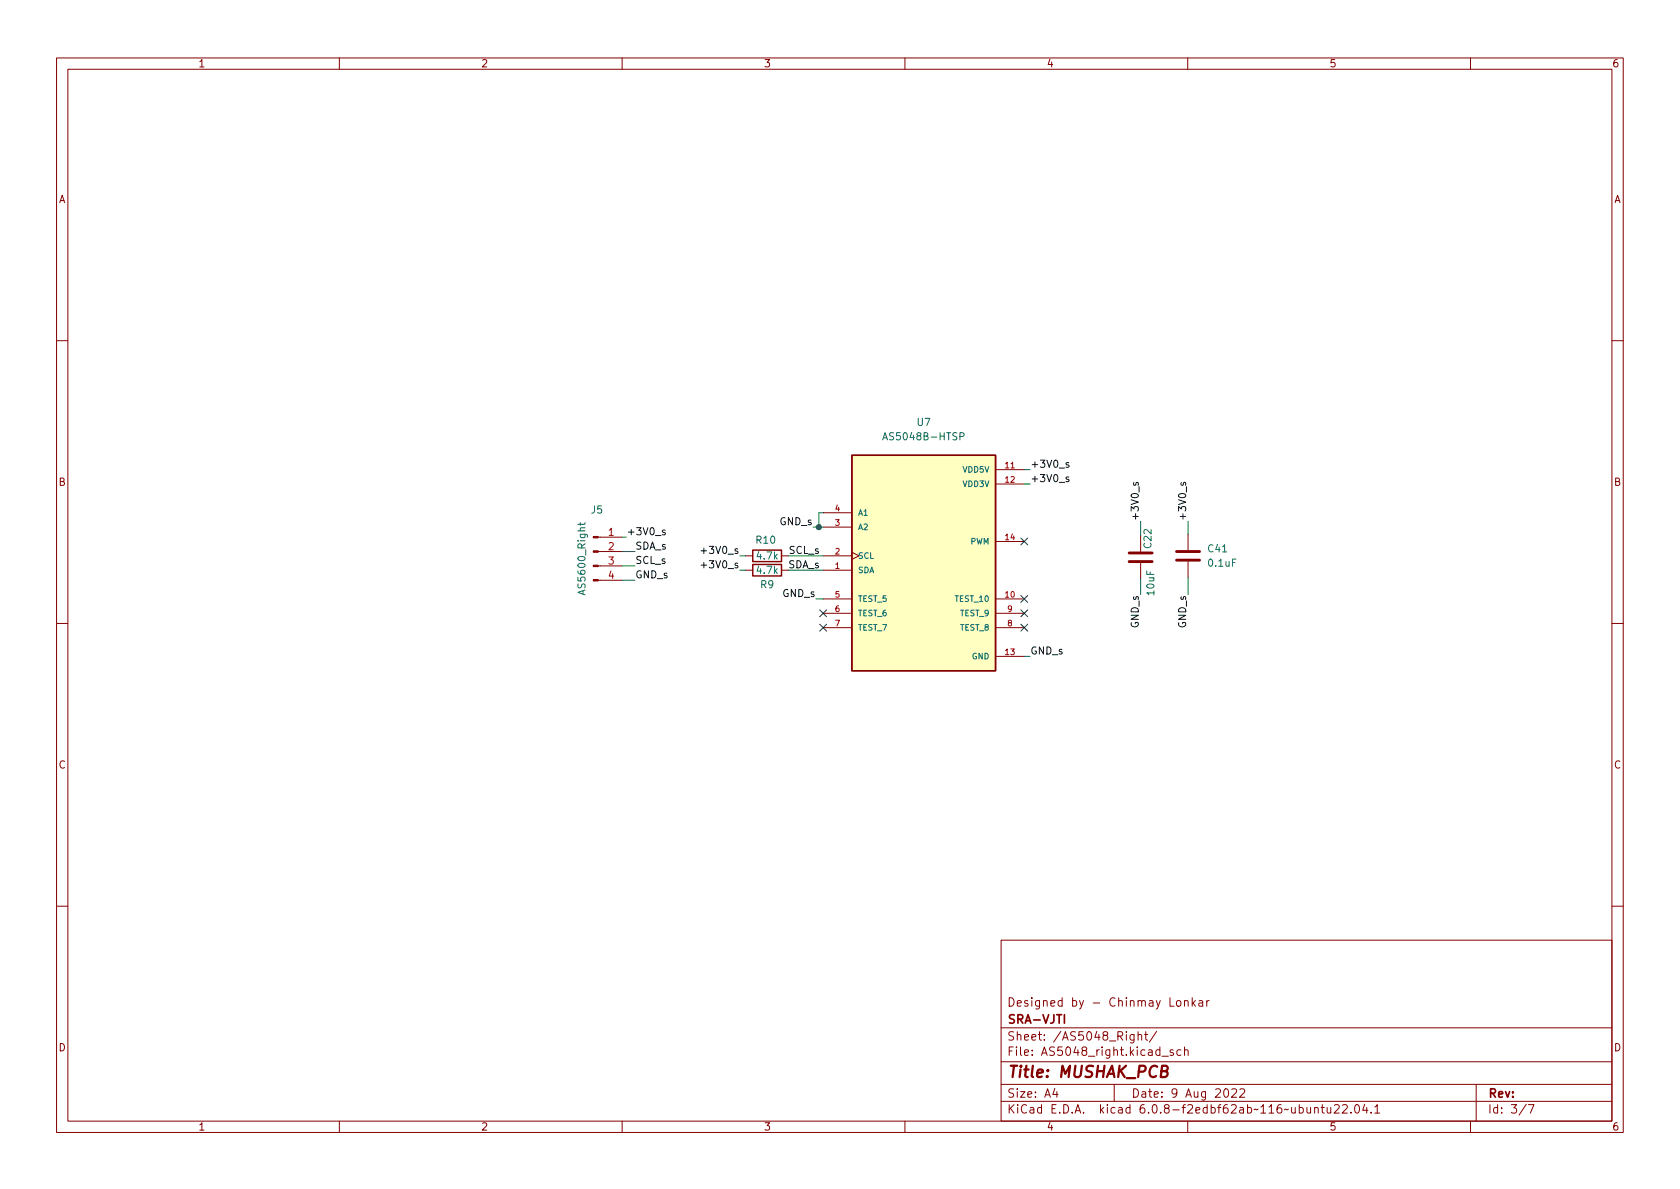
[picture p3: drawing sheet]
<svg xmlns="http://www.w3.org/2000/svg" width="297mm" height="210mm" viewBox="0 0 297 210" stroke-linecap="round" stroke-linejoin="round" font-family="sans-serif">
<g fill="none" stroke="#840000" stroke-width=".18">
<path d="M10 10.2h277v190.1h-277zM12 12.2h273v186.1h-273zM60 10.2v2M110 10.2v2M160 10.2v2M210 10.2v2M260 10.2v2M10 60.2h2M285 60.2h2M105.8 97.5h4.2M105.8 95h4.2M131.8 98.3h1.3"/>
<path d="M138.2 98.3h1.2M145.5 98.3h5.1M145.5 93.2h5.1M145.5 90.7h5.1M150.6 97.7l1.3 .6-1.3 .6M176 83.1h5.1M176 85.6h5.1M176 95.8h5.1M201.7 94.7v2.8M201.7 99.6v2.8M210.1 94.5v2.8M210.1 99.3v2.8"/>
<path d="M10 110.2h2M105.8 102.6h4.2M105.8 100.1h4.2M131.8 100.8h1.3M138.2 100.8h1.2M145.5 100.8h5.1M145.5 105.9h5.1M145.5 108.5h5.1M145.5 111h5.1M176 105.9h5.1M176 116.1h5.1M176 108.5h5.1"/>
<path d="M176 111h5.1M285 110.2h2M10 160.2h2M177 166.3h108v32h-108zM206.9 176.4v1.5h.7M208.1 177l.4-.1 .3 .3v.4l-.3 .3h-.4l-.1-.3v-.4zM209.4 177.1l.2-.2 .4 .1 .1 .9M209.4 176.9v1M210.8 176.4v1.5M210.9 177.4l.5 .5M211.4 176.9l-.6 .6M212 177h.6v.9"/>
<path d="M212.6 177.3l-.5 .1a.29 .29 0 0 0-.2 .2 .29 .29 0 0 0 .2 .3h.5M213.4 176.9v1M213.8 176.9l-.3 .1-.1 .2M285 160.2h2M60 198.3v2M110 198.3v2M160 198.3v2M177 194.8h108M177 191.8h108M177 187.8h108M177 181.8h108M186.5 192.5l-.4 1h1"/>
<path d="M186.9 193v1M197 191.8v3M200.5 182.9v1.2l-.3 .3h-.3M200.5 183l-.4-.1-.3 .3v.4l.1 .3h.6M201.2 183.1l.2-.2 .4 .1 .1 .9M201.2 182.4v1.5M202.4 182.9h.5M202.6 182.4v1.3l.3 .2M204.5 182.4l-1.3 1.9M205.4 186.8h1.2M207.4 185.7l-.3-.1-.2 .2v.3l.5 .1v.4h-.5M208.8 185.7l-.4-.1-.3 .3v.4l.1 .3h.6"/>
<path d="M209.4 185.8l.2-.2 .4 .1 .1 .9M209.4 185.1v1.5M210 198.3v2M216.5 192.7l.2-.2a.81 .81 0 0 1 .6 .7 .81 .81 0 0 1-.3 .8h-.1a.81 .81 0 0 1-.4-1.3zM217.8 192.7l.6-.2 .2 .2v.3l-.9 1h.9M219.2 192.7l.6-.2 .2 .2 .1 .3-1 1h1M232.4 196l.2-.2 .4 .1 .1 .9M232.4 195.8v1M233.6 195.8h.5M233.8 195.3v1.3l.3 .2M234.6 195.8l.1 1h.4l.2-.1M235.3 195.8v1"/>
<path d="M235.9 195.5l.6-.2 .2 .2 .1 .3-.9 1h.9M237.4 195.5l.5-.2 .2 .2 .1 .3-.9 1h.9M238.9 196.7v.1M239.7 195.4l.2-.1a.81 .81 0 0 1 .5 .7 .81 .81 0 0 1-.3 .8h-.1a.81 .81 0 0 1-.6-.6 .81 .81 0 0 1 .3-.8zM241.3 195.3l-.4 1h1M241.6 195.8v1M242.4 196.7v.1M243.1 195.8l.4-.5v1.5M243.1 196.8h.8M260 198.3v2M261 191.8v6.5M269.9 195.3l-1.3 1.9"/>
<path d="M270.2 195.3h1l-.6 1.5"/>
</g>
<path d="M205.4 189.4l.8-.1a.46 .46 0 0 0 .3-.4 .46 .46 0 0 0-.4-.4h-.6l-.3 2h.8a.53 .53 0 0 0 .4-.5 .53 .53 0 0 0-.4-.6" fill="none" stroke="#840000" stroke-width=".4"/>
<path d="M188.2 179.4v1.5" fill="none" stroke="#840000" stroke-width=".3"/>
<g fill="#840000" stroke="#840000" stroke-width=".18">
<path d="M104.9 102.5h.9v.2h-.9z"/>
<path d="M104.9 99.9h.9v.3h-.9z"/>
<path d="M104.9 97.4h.9v.3h-.9z"/>
<path d="M104.9 94.9h.9v.2h-.9z"/>
</g>
<path d="M156.1 77.8l.4-1.3 .4 1.3M156.2 77.4h.6M169.7 77.2l.6-.1 .2-.2-.1-.3-.7-.1v1.3M102.6 92.4v.5M103.4 92.4l-.1 .3h-1.1" fill="none" stroke="#006464" stroke-width=".18"/>
<path d="M150.6 80.5h25.4v38.1h-25.4z" fill="#ffffc2" stroke="#ffffc2" stroke-width=".18"/>
<path d="M133.1 97.3h5.1v2h-5.1zM133.1 99.8h5.1v2h-5.1zM150.6 80.5h25.4v38.1h-25.4z" fill="none" stroke="#840000" stroke-width=".25"/>
<path d="M199.6 97.8h4.1M199.6 99.3h4.1M208 99.1h4.1M208 97.5h4.1" fill="none" stroke="#840000" stroke-width=".51"/>
<path d="M117.6 93.8l-.3-.1-.2 .2 .1 .2 .4 .1v.3h-.5M124 97.4h.9M124 99.9h.9M189 81.9l-.3-.1-.2 .2v.2l.5 .1v.3h-.5M189 84.4l-.3-.1-.2 .2v.2l.5 .1v.3h-.5M200.5 85.3l-.1 .3 .2 .2h.2l.1-.5h.3v.5M208.9 85.3l-.1 .3 .2 .2h.2l.1-.5h.3v.5" fill="none" stroke="#0f0f0f" stroke-width=".18"/>
<g fill="none" stroke="#009600" stroke-width=".18">
<path d="M110 97.5h2.3M110 95h.7M130.8 98.3h1M139.4 98.3h6.1M143.8 93.2h1.7M145.5 90.7h-.7v2.5M181.1 83.1h1M181.1 85.6h1M201.7 92.2v2.5M210.1 92.2v2.3M110 100.1h2.3M110 102.6h2.3"/>
<path d="M130.8 100.8h1M139.4 100.8h6.1M144.3 105.9h1.2M181.1 116.1h1M201.7 102.4v2.8M210.1 102.1v3.1"/>
</g>
<path d="M180.5 95.1l1.2 1.3M181.7 95.1l-1.2 1.3M144.9 107.8l1.3 1.3M144.9 110.4l1.3 1.2M146.2 107.8l-1.3 1.3M146.2 110.4l-1.3 1.2M180.5 105.3l1.2 1.2M180.5 110.4l1.2 1.2M180.5 107.8l1.2 1.3M181.7 105.3l-1.2 1.2M181.7 110.4l-1.2 1.2M181.7 107.8l-1.2 1.3" fill="none" stroke="#000084" stroke-width=".18"/>
<circle cx="144.8" cy="93.2" r=".46" fill="#009600" stroke="#009600" stroke-width=".18"/>
<text font-size="2.8" fill="#840000" x="178" y="190.6">Title: MUSHAK_PCB</text>
<g font-size="2.1" fill="#840000">
<text x="178" y="178">Designed by - Chinmay Lonkar</text>
<text x="178" y="184">Sheet: /AS5048_Right/</text>
<text x="178" y="181">SRA-VJTI</text>
<text x="178" y="186.7">File: AS5048_right.kicad_sch</text>
<text x="178" y="196.9">KiCad E.D.A. kicad 6.0.8-f2edbf62ab~116~ubuntu22.04.1</text>
<text x="178" y="194.1">Size: A4</text>
<text x="200" y="194.1">Date: 9 Aug 2022</text>
<text x="263" y="194.1">Rev:</text>
<text x="263" y="196.9">Id: 3/7</text>
</g>
<g font-size="1.8" fill="#840000">
<text x="35" y="11.9">1</text>
<text x="85" y="11.9">2</text>
<text x="135" y="11.9">3</text>
<text x="185" y="11.9">4</text>
<text x="235" y="11.9">5</text>
<text x="285" y="11.9">6</text>
<text x="10.3" y="35.9">A</text>
<text x="285.3" y="35.9">A</text>
<text x="10.3" y="85.9">B</text>
<text x="285.3" y="85.9">B</text>
<text x="10.3" y="135.9">C</text>
<text x="285.3" y="135.9">C</text>
<text x="10.3" y="185.9">D</text>
<text x="285.3" y="185.9">D</text>
<text x="35" y="199.9">1</text>
<text x="85" y="199.9">2</text>
<text x="135" y="199.9">3</text>
<text x="185" y="199.9">4</text>
<text x="235" y="199.9">5</text>
<text x="285" y="199.9">6</text>
</g>
<g font-size="1.8" fill="#006464">
<text x="156.8" y="77.8">AS5048B-HTSP</text>
<text x="162.2" y="75.3">U7</text>
<text x="104.6" y="90.8">J5</text>
<text x="133.8" y="96.1">R10</text>
<text x="133.9" y="98.9">4.7k</text>
<text x="133.9" y="101.5">4.7k</text>
<text x="203.6" y="96.9" transform="rotate(-90 203.6 96.9)">C22</text>
<text x="213.7" y="97.7">C41</text>
<text x="213.8" y="100.2">0.1uF</text>
<text x="103.5" y="104.7" transform="rotate(-90 103.5 104.7)">AS5600_Right</text>
<text x="134.5" y="104">R9</text>
<text x="204.1" y="105.2" transform="rotate(-90 204.1 105.2)">10uF</text>
</g>
<g font-size="1.8" fill="#0f0f0f">
<text x="182.1" y="82.7">+3V0_s</text>
<text x="182.1" y="85.2">+3V0_s</text>
<text x="110.7" y="94.6">+3V0_s</text>
<text x="137.9" y="92.9">GND_s</text>
<text x="201.3" y="92.2" transform="rotate(-90 201.3 92.2)">+3V0_s</text>
<text x="209.7" y="92.2" transform="rotate(-90 209.7 92.2)">+3V0_s</text>
<text x="112.3" y="99.7">SCL_s</text>
<text x="112.3" y="97.2">SDA_s</text>
<text x="124.7" y="97.9">+3V0_s</text>
<text x="124.7" y="100.5">+3V0_s</text>
<text x="139.3" y="100.5">SDA_s</text>
<text x="139.5" y="97.9">SCL_s</text>
<text x="112.3" y="102.3">GND_s</text>
<text x="138.4" y="105.6">GND_s</text>
<text x="201.3" y="111" transform="rotate(-90 201.3 111)">GND_s</text>
<text x="209.7" y="111" transform="rotate(-90 209.7 111)">GND_s</text>
<text x="182.1" y="115.7">GND_s</text>
</g>
<g font-size="1.8" fill="#a90000">
<text x="107.6" y="94.7">1</text>
<text x="107.6" y="97.3">2</text>
<text x="107.6" y="99.8">3</text>
<text x="107.6" y="102.4">4</text>
</g>
<g font-size="1.4" fill="#006464">
<text x="170.3" y="83.6">VDD5V</text>
<text x="170.3" y="86.1">VDD3V</text>
<text x="151.6" y="93.7">A2</text>
<text x="151.6" y="91.2">A1</text>
<text x="151.6" y="101.3">SDA</text>
<text x="151.6" y="98.8">SCL</text>
<text x="171.5" y="96.3">PWM</text>
<text x="151.6" y="106.4">TEST_5</text>
<text x="169" y="106.4">TEST_10</text>
<text x="151.6" y="109">TEST_6</text>
<text x="151.6" y="111.5">TEST_7</text>
<text x="169.8" y="111.5">TEST_8</text>
<text x="169.8" y="109">TEST_9</text>
<text x="171.9" y="116.6">GND</text>
</g>
<g font-size="1.4" fill="#a90000">
<text x="177.8" y="82.8">11</text>
<text x="177.8" y="85.3">12</text>
<text x="147.7" y="93">3</text>
<text x="147.7" y="90.4">4</text>
<text x="177.8" y="95.5">14</text>
<text x="147.7" y="100.6">1</text>
<text x="147.7" y="98">2</text>
<text x="147.7" y="105.7">5</text>
<text x="177.8" y="105.7">10</text>
<text x="147.7" y="108.2">6</text>
<text x="147.7" y="110.7">7</text>
<text x="178.2" y="110.7">8</text>
<text x="178.2" y="108.2">9</text>
<text x="177.8" y="115.8">13</text>
</g>
</svg>
